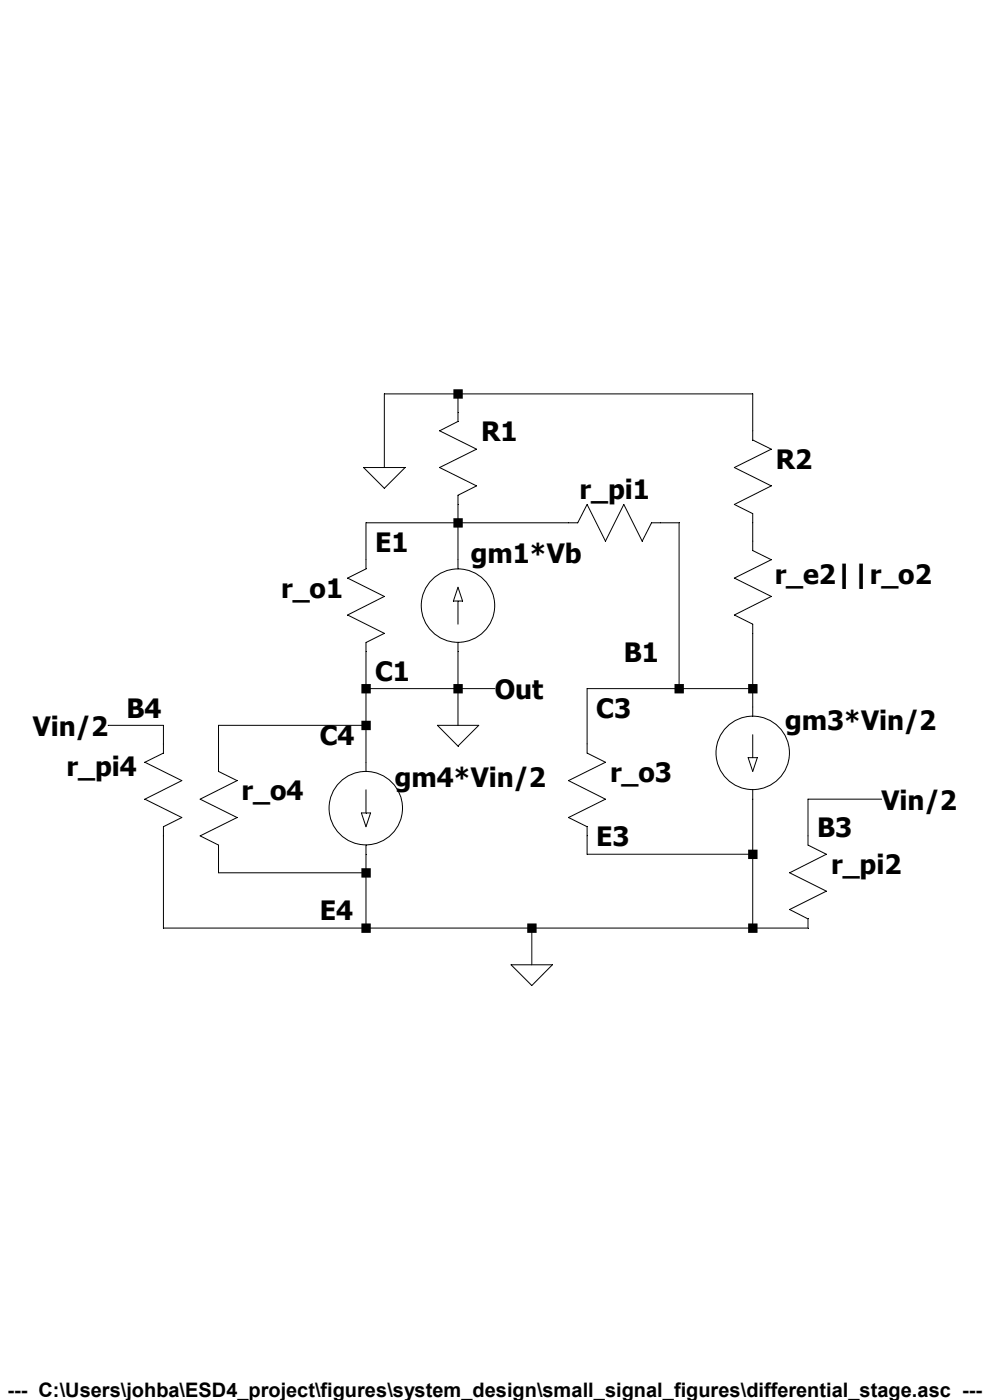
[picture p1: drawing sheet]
Version 4
SHEET 1 880 680
WIRE 256 -320 192 -320
WIRE 512 -320 256 -320
WIRE 256 -304 256 -320
WIRE 512 -288 512 -320
WIRE 192 -256 192 -320
WIRE 256 -208 256 -224
WIRE 256 -208 176 -208
WIRE 352 -208 256 -208
WIRE 448 -208 432 -208
WIRE 512 -192 512 -208
WIRE 176 -176 176 -208
WIRE 256 -176 256 -208
WIRE 176 -64 176 -96
WIRE 256 -64 256 -96
WIRE 256 -64 176 -64
WIRE 288 -64 256 -64
WIRE 448 -64 448 -208
WIRE 448 -64 368 -64
WIRE 512 -64 512 -112
WIRE 512 -64 448 -64
WIRE 512 -48 512 -64
WIRE 0 -32 -48 -32
WIRE 176 -32 176 -64
WIRE 176 -32 48 -32
WIRE 256 -32 256 -64
WIRE 0 -16 0 -32
WIRE 368 -16 368 -64
WIRE 48 0 48 -32
WIRE 176 0 176 -32
WIRE 624 32 560 32
WIRE 560 64 560 32
WIRE 368 80 368 64
WIRE 512 80 512 32
WIRE 512 80 368 80
WIRE 48 96 48 80
WIRE 176 96 176 80
WIRE 176 96 48 96
WIRE 0 144 0 64
WIRE 176 144 176 96
WIRE 176 144 0 144
WIRE 320 144 176 144
WIRE 512 144 512 80
WIRE 512 144 320 144
WIRE 560 144 512 144
WIRE 320 176 320 144
FLAG 320 176 0
FLAG 256 -32 0
FLAG 288 -64 Out
FLAG -48 -32 Vin/2
FLAG 624 32 Vin/2
FLAG 192 -256 0
SYMBOL res 16 -32 M0
WINDOW 0 39 35 Left 2
SYMATTR InstName r_pi4
SYMATTR Value ""
SYMBOL res 32 -16 R0
WINDOW 3 36 68 Left 2
SYMATTR Value ""
SYMATTR InstName r_o4
SYMBOL res 192 -192 M0
WINDOW 3 36 68 Left 2
SYMATTR Value ""
SYMATTR InstName r_o1
SYMBOL res 448 -224 R90
WINDOW 0 0 56 VBottom 2
WINDOW 3 32 56 VTop 2
SYMATTR InstName r_pi1
SYMATTR Value ""
SYMBOL res 496 -208 R0
WINDOW 0 35 44 Left 2
SYMATTR InstName r_e2||r_o2
SYMATTR Value ""
SYMBOL current 176 0 R0
WINDOW 0 25 12 Left 2
SYMATTR InstName gm4*Vin/2
SYMATTR Value ""
SYMBOL current 256 -96 M180
WINDOW 0 11 86 Left 2
WINDOW 3 24 0 Left 2
SYMATTR InstName gm1*Vb
SYMATTR Value ""
SYMBOL current 512 -48 R0
WINDOW 0 28 11 Left 2
SYMATTR InstName gm3*Vin/2
SYMATTR Value ""
SYMBOL res 352 -32 R0
SYMATTR InstName r_o3
SYMATTR Value ""
SYMBOL res 544 48 R0
SYMATTR InstName r_pi2
SYMATTR Value ""
SYMBOL res 240 -208 M180
WINDOW 0 36 80 Left 2
WINDOW 3 36 19 Left 2
SYMATTR InstName R1
SYMATTR Value ""
SYMBOL res 496 -304 R0
SYMATTR InstName R2
SYMATTR Value ""
TEXT -32 -48 Left 2 ;B4
TEXT 136 128 Left 2 ;E4
TEXT 136 -24 Left 2 ;C4
TEXT 568 56 Left 2 ;B3
TEXT 376 64 Left 2 ;E3
TEXT 376 -48 Left 2 ;C3
TEXT 184 -80 Left 2 ;C1
TEXT 184 -192 Left 2 ;E1
TEXT 400 -96 Left 2 ;B1
